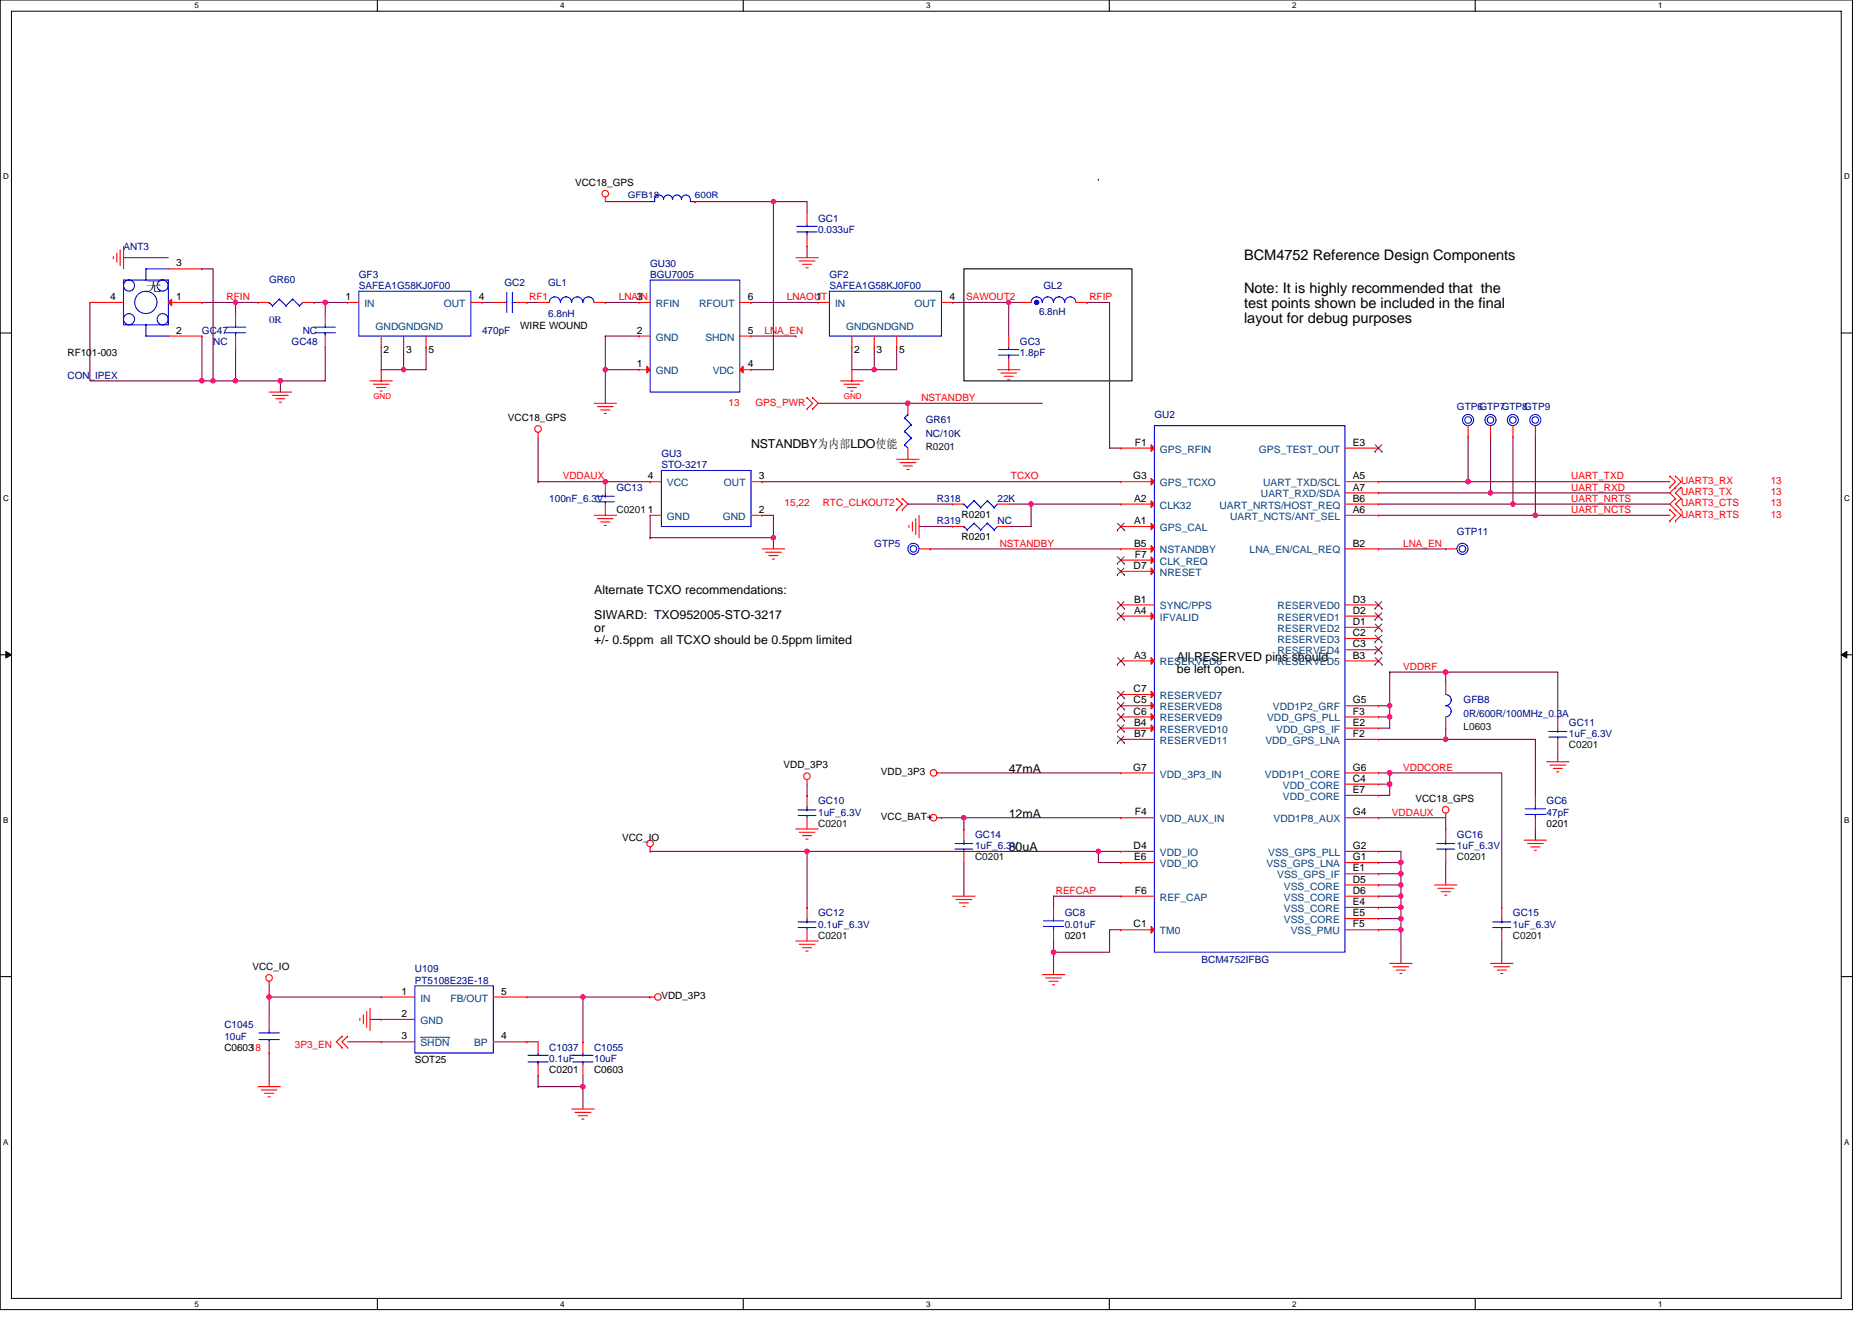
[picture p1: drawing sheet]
# OrCAD Capture schematic GPS- BCM4752IFBG.DSN
size A3

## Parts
ANT3  CON_IPEX  [RF101-003]
C1037  0.1uF  [C0201]
C1045  10uF  [C0603]
C1055  10uF  [C0603]
GC1  0.033uF  [C0201]
GC2  470pF  [C0201]
GC3  1.8pF  [C0201]
GC6  47pF  [C0201]
GC8  0.01uF  [C0201]
GC10  1uF_6.3V  [C0201]
GC11  1uF_6.3V  [C0201]
GC12  0.1uF_6.3V  [C0201]
GC13  100nF_6.3V  [C0201]
GC14  1uF_6.3V  [C0201]
GC15  1uF_6.3V  [C0201]
GC16  1uF_6.3V  [C0201]
GC47  NC  [C0201]
GC48  NC  [C0201]
GF2  SAFEA1G58KJ0F00  [SAFEB1G57KE0F00]
GF3  SAFEA1G58KJ0F00  [SAFEB1G57KE0F00]
GFB8  0R/600R/100MHz_0.3A  [L0603]
GFB18  600R  [L0402]
GL1  6.8nH  [L0402]
GL2  6.8nH  [L0402]
GR60  0R  [R0201]
GR61  NC/10K  [R0201]
GTP5  TP-30PAD-16DRL  [TEST]
GTP6  TP-30PAD-16DRL  [TEST]
GTP7  TP-30PAD-16DRL  [TEST]
GTP8  TP-30PAD-16DRL  [TEST]
GTP9  TP-30PAD-16DRL  [TEST]
GTP11  TP-30PAD-16DRL  [TEST]
GU2  BCM4752IFBG  [FBGA-0.65_7X7_0.3]
GU3  STO-3217    26M TCXO SiWard  [TCXO]
GU30  BGU7005  [MAX2659]
R318  22K  [R0201]
R319  NC  [R0201]
U109  PT5108E23E-18  [SOT25]

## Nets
GND: ANT3.2(GND1) ANT3.3(GND2) ANT3.4(GND3) C1037.2 C1045.2 C1055.1 GC1.2 GC3.2 GC6.2 GC8.2 GC10.1 GC11.1 GC12.1 GC13.1 GC14.1 GC15.1 GC16.1 GC47.2 GC48.2 GF2.2(GND) GF2.3(GND) GF2.5(GND) GF3.2(GND) GF3.3(GND) GF3.5(GND) GR61.1 GU2.C1(TM0) GU2.D5(VSS_CORE) GU2.D6(VSS_CORE) GU2.E1(VSS_GPS_IF) GU2.E4(VSS_CORE) GU2.E5(VSS_CORE) GU2.F5(VSS_PMU) GU2.G1(VSS_GPS_LNA) GU2.G2(VSS_GPS_PLL) GU3.1(GND) GU3.2(GND) GU30.1(GND) GU30.2(GND) R319.2 U109.2(GND)
VCC18_GPS: GC13.2 GC16.2 GFB18.1 GU2.G4(VDD1P8_AUX) GU3.4(VCC)
VCC_BAT+: GC14.2 GU2.F4(VDD_AUX_IN)
VCC_IO: C1045.1 GC12.2 GU2.D4(VDD_IO) GU2.E6(VDD_IO) U109.1(IN)
VDD_3P3: C1055.2 GC10.2 GU2.G7(VDD_3P3_IN) U109.5(FB/OUT)
VDDCORE: GC15.2 GU2.C4(VDD_CORE) GU2.E7(VDD_CORE) GU2.G6(VDD1P1_CORE)
VDDRF: GC11.2 GFB8.1 GU2.E2(VDD_GPS_IF) GU2.F3(VDD_GPS_PLL) GU2.G5(VDD1P2_GRF)
3P3_EN: U109.3(~{SHDN})
GPS_PWR: GR61.2 GTP5.1(VIA) GU2.B5(NSTANDBY)
LNA_EN: GTP11.1(VIA) GU2.B2(LNA_EN/CAL_REQ) GU30.5(SHDN)
LNAIN: GL1.2 GU30.3(RFIN)
LNAOUT: GF2.1(IN) GU30.6(RFOUT)
REFCAP: GC8.1 GU2.F6(REF_CAP)
RF1: GC2.2 GL1.1
RFIN: ANT3.1(IN) GC47.1 GR60.2
RFIP: GL2.2 GU2.F1(GPS_RFIN)
RTC_CLKOUT2: R318.2
SAWOUT2: GC3.1 GF2.4(OUT) GL2.1
TCXO: GU2.G3(GPS_TCXO) GU3.3(OUT)
UART3_CTS: GTP8.1(VIA) GU2.B6(UART_NRTS/HOST_REQ)
UART3_RTS: GTP9.1(VIA) GU2.A6(UART_NCTS/ANT_SEL)
UART3_RX: GTP6.1(VIA) GU2.A5(UART_TXD/SCL)
UART3_TX: GTP7.1(VIA) GU2.A7(UART_RXD/SDA)
N20760049: GC1.1 GFB18.2 GU30.4(VDC)
N20760132: GC2.1 GF3.4(OUT)
N20760195: GC48.1 GF3.1(IN) GR60.1
N20760358: GC6.1 GFB8.2 GU2.F2(VDD_GPS_LNA)
N20795217: GU2.A2(CLK32) R318.1 R319.1
N21125819: C1037.1 U109.4(BP)

Not connected (* = marked no-connect by the designer): GU2 A1(GPS_CAL)* A3(RESERVED6)* A4(IFVALID)* B1(SYNC/PPS)* B3(RESERVED5)* B4(RESERVED10)* B7(RESERVED11)* C2(RESERVED3)* C3(RESERVED4)* C5(RESERVED8)* C6(RESERVED9)* C7(RESERVED7)* D1(RESERVED2)* D2(RESERVED1)* D3(RESERVED0)* D7(NRESET)* E3(GPS_TEST_OUT)* F7(CLK_REQ)*

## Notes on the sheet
- BCM4752 Reference Design Components
- 无
- Note: It is highly recommended that  the
  test points shown be included in the final
  layout for debug purposes
- NSTANDBY为内部LDO使能
- Alternate TCXO recommendations:
  SIWARD:  TXO952005-STO-3217
  or
  +/- 0.5ppm  all TCXO should be 0.5ppm limited
- All RESERVED pins should
  be left open.
- 47mA
- 12mA
- 80uA
